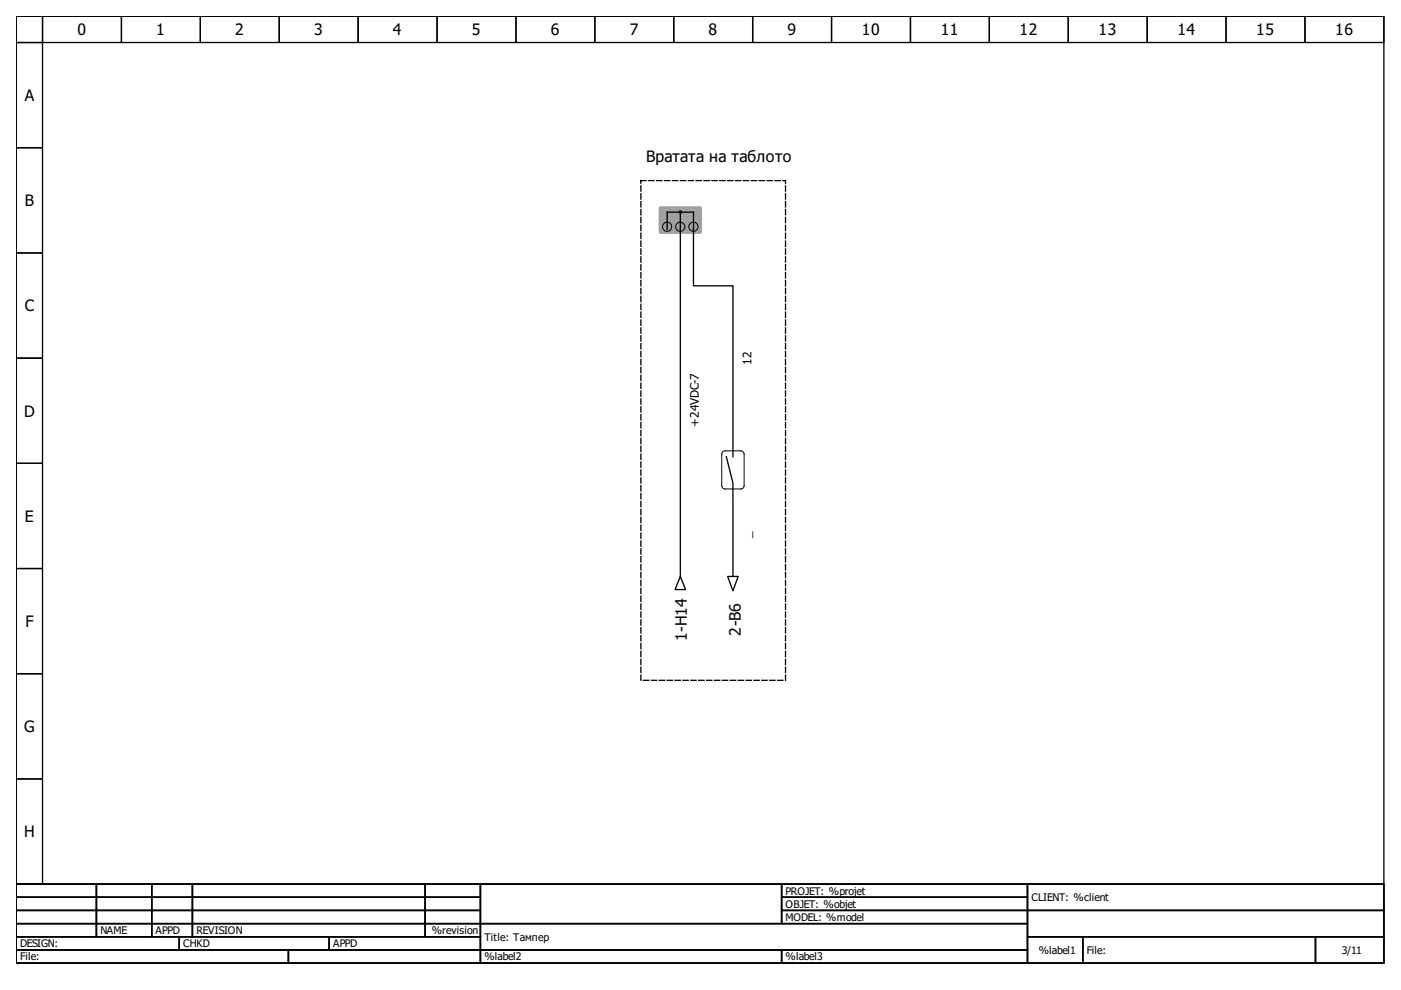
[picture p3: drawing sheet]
<svg xmlns="http://www.w3.org/2000/svg" width="297mm" height="210mm" viewBox="0 0 297 210" stroke-linecap="round" stroke-linejoin="round" font-family="sans-serif">
<g fill="none" stroke="#000" stroke-width=".28">
<path d="M3.4 3.4h290v184.1h-290zM3.4 3.4h5.6v5.6h-5.6zM3.4 9h5.6v22.3h-5.6zM9 3.4h16.7v5.6h-16.7zM25.7 3.4h16.8v5.6h-16.8zM42.5 3.4h16.7v5.6h-16.7zM59.2 3.4h16.7v5.6h-16.7zM75.9 3.4h16.8v5.6h-16.8zM92.7 3.4h16.7v5.6h-16.7zM109.4 3.4h16.7v5.6h-16.7zM126.1 3.4h16.7v5.6h-16.7zM142.8 3.4h16.8v5.6h-16.8z"/>
<path d="M159.6 3.4h16.7v5.6h-16.7zM176.3 3.4h16.7v5.6h-16.7zM193 3.4h16.8v5.6h-16.8zM209.8 3.4h16.7v5.6h-16.7zM226.5 3.4h16.7v5.6h-16.7zM243.2 3.4h16.8v5.6h-16.8zM260 3.4h16.7v5.6h-16.7zM276.7 3.4h16.7v5.6h-16.7zM3.4 31.3h5.6v22.3h-5.6zM3.4 53.6h5.6v22.3h-5.6zM141.5 48.6v-3.6h5.5v15.6h8.4v33.2M144.2 45v76.1"/>
<path d="M3.4 75.9h5.6v22.3h-5.6zM3.4 98.2h5.6v22.3h-5.6zM154 96.8l1.4 5.6v2.8M155.4 94.1v2.7M155.4 105.5v15.6M3.4 120.5h5.6v22.3h-5.6zM144.2 122.2l1.2 2.8h-2.3zM144.2 121.4v.8M154.3 122.2h2.2l-1.1 3.1zM155.4 121.4v.8M3.4 142.8h5.6v22.4h-5.6zM3.4 165.2h5.6v22.3h-5.6z"/>
<path d="M3.4 187.5h290v16.7h-290zM3.4 187.5h17v2.7h-17zM3.4 190.2h17v2.8h-17zM3.4 193h17v2.8h-17zM3.4 195.8h17v2.8h-17zM3.4 198.6h34.6v2.8h-34.6zM20.4 187.5h11.8v2.7h-11.8zM20.4 190.2h11.8v2.8h-11.8zM20.4 193h11.8v2.8h-11.8zM20.4 195.8h11.8v2.8h-11.8zM32.2 187.5h8.6v2.7h-8.6zM32.2 190.2h8.6v2.8h-8.6z"/>
<path d="M32.2 193h8.6v2.8h-8.6zM32.2 195.8h8.6v2.8h-8.6zM38 198.6h31.8v2.8h-31.8zM40.8 187.5h49.4v2.7h-49.4zM40.8 190.2h49.4v2.8h-49.4zM40.8 193h49.4v2.8h-49.4zM40.8 195.8h49.4v2.8h-49.4zM69.8 198.6h32.1v2.8h-32.1zM90.2 187.5h11.7v2.7h-11.7zM90.2 190.2h11.7v2.8h-11.7zM90.2 193h11.7v2.8h-11.7zM90.2 195.8h11.7v2.8h-11.7z"/>
<path d="M101.9 187.5h63.8v8.3h-63.8zM101.9 195.8h115.9v5.6h-115.9zM165.7 187.5h52.1v2.7h-52.1zM165.7 190.2h52.1v2.8h-52.1zM165.7 193h52.1v2.8h-52.1zM217.8 187.5h75.6v5.5h-75.6zM217.8 193h75.6v5.6h-75.6zM217.8 198.6h11.8v5.6h-11.8zM229.6 198.6h49.3v5.6h-49.3zM278.9 198.6h14.5v5.6h-14.5zM3.4 201.4h57.8v2.8h-57.8zM61.2 201.4h40.7v2.8h-40.7z"/>
<path d="M101.9 201.4h63.8v2.8h-63.8zM165.7 201.4h52.1v2.8h-52.1z"/>
</g>
<path d="M135.9 38.3h30.6v105.9h-30.6z" fill="none" stroke="#000" stroke-width=".28" stroke-dasharray="1.1 .6"/>
<path d="M139.8 44l.3-.1h8.5l.1 .2v5.2l-.3 .1h-8.5l-.1-.2z" fill-rule="evenodd" fill="#a0a0a4" stroke="#a0a0a4" stroke-width=".28"/>
<g fill="none" stroke="#000" stroke-width=".21">
<path d="M153.2 95.8l.5-.2h3.4a.7 .7 0 0 1 .7 .7v6.7a.7 .7 0 0 1-.7 .7h-3.4a.7 .7 0 0 1-.7-.7v-6.7z"/>
<circle cx="141.4" cy="48.1" r=".98"/>
<circle cx="144.2" cy="48.1" r=".98"/>
<circle cx="147" cy="48.1" r=".98"/>
</g>
<circle cx="144.2" cy="45" r=".28" fill="#000" stroke="#000" stroke-width=".21"/>
<g font-size="3.3">
<text x="16.4" y="7.5">0</text>
<text x="33.1" y="7.5">1</text>
<text x="49.9" y="7.5">2</text>
<text x="66.6" y="7.5">3</text>
<text x="83.3" y="7.5">4</text>
<text x="100" y="7.5">5</text>
<text x="116.8" y="7.5">6</text>
<text x="133.5" y="7.5">7</text>
<text x="150.2" y="7.5">8</text>
<text x="167" y="7.5">9</text>
<text x="182.7" y="7.5">10</text>
<text x="199.4" y="7.5">11</text>
<text x="216.2" y="7.5">12</text>
<text x="232.9" y="7.5">13</text>
<text x="249.6" y="7.5">14</text>
<text x="266.4" y="7.5">15</text>
<text x="283.1" y="7.5">16</text>
<text x="5.3" y="21.4">A</text>
<text x="137" y="34.4">Вратата на таблото</text>
<text x="5.3" y="43.7">B</text>
<text x="5.3" y="66">C</text>
<text x="5.1" y="88.3">D</text>
<text x="5.3" y="110.6">E</text>
<text x="5.4" y="132.9">F</text>
<text x="145.6" y="135.9" transform="rotate(-90 145.6 135.9)">1-H14</text>
<text x="157.1" y="134.8" transform="rotate(-90 157.1 134.8)">2-B6</text>
<text x="5.1" y="155.3">G</text>
<text x="5.1" y="177.6">H</text>
</g>
<g font-size="2.5">
<text x="159.3" y="77.3" transform="rotate(-90 159.3 77.3)">12</text>
<text x="148.1" y="90.6" transform="rotate(-90 148.1 90.6)">+24VDC-7</text>
<text x="159.3" y="114" transform="rotate(-90 159.3 114)">_</text>
</g>
<g font-size="2.2">
<text x="166.5" y="189.7">PROJET: %projet</text>
<text x="218.7" y="191.1">CLIENT: %client</text>
<text x="166.5" y="192.5">OBJET: %objet</text>
<text x="166.5" y="195.3">MODEL: %model</text>
<text x="4.3" y="200.8">DESIGN:</text>
<text x="4.3" y="203.6">File:</text>
<text x="21.3" y="198.1">NAME</text>
<text x="33" y="198.1">APPD</text>
<text x="38.8" y="200.8">CHKD</text>
<text x="41.6" y="198.1">REVISION</text>
<text x="70.6" y="200.8">APPD</text>
<text x="91.5" y="198.1">%revision</text>
<text x="102.7" y="199.4">Title: Тампер</text>
<text x="102.7" y="203.6">%label2</text>
<text x="166.5" y="203.6">%label3</text>
<text x="220.2" y="202.2">%label1</text>
<text x="230.4" y="202.2">File:</text>
<text x="284.5" y="202.2">3/11</text>
</g>
</svg>
